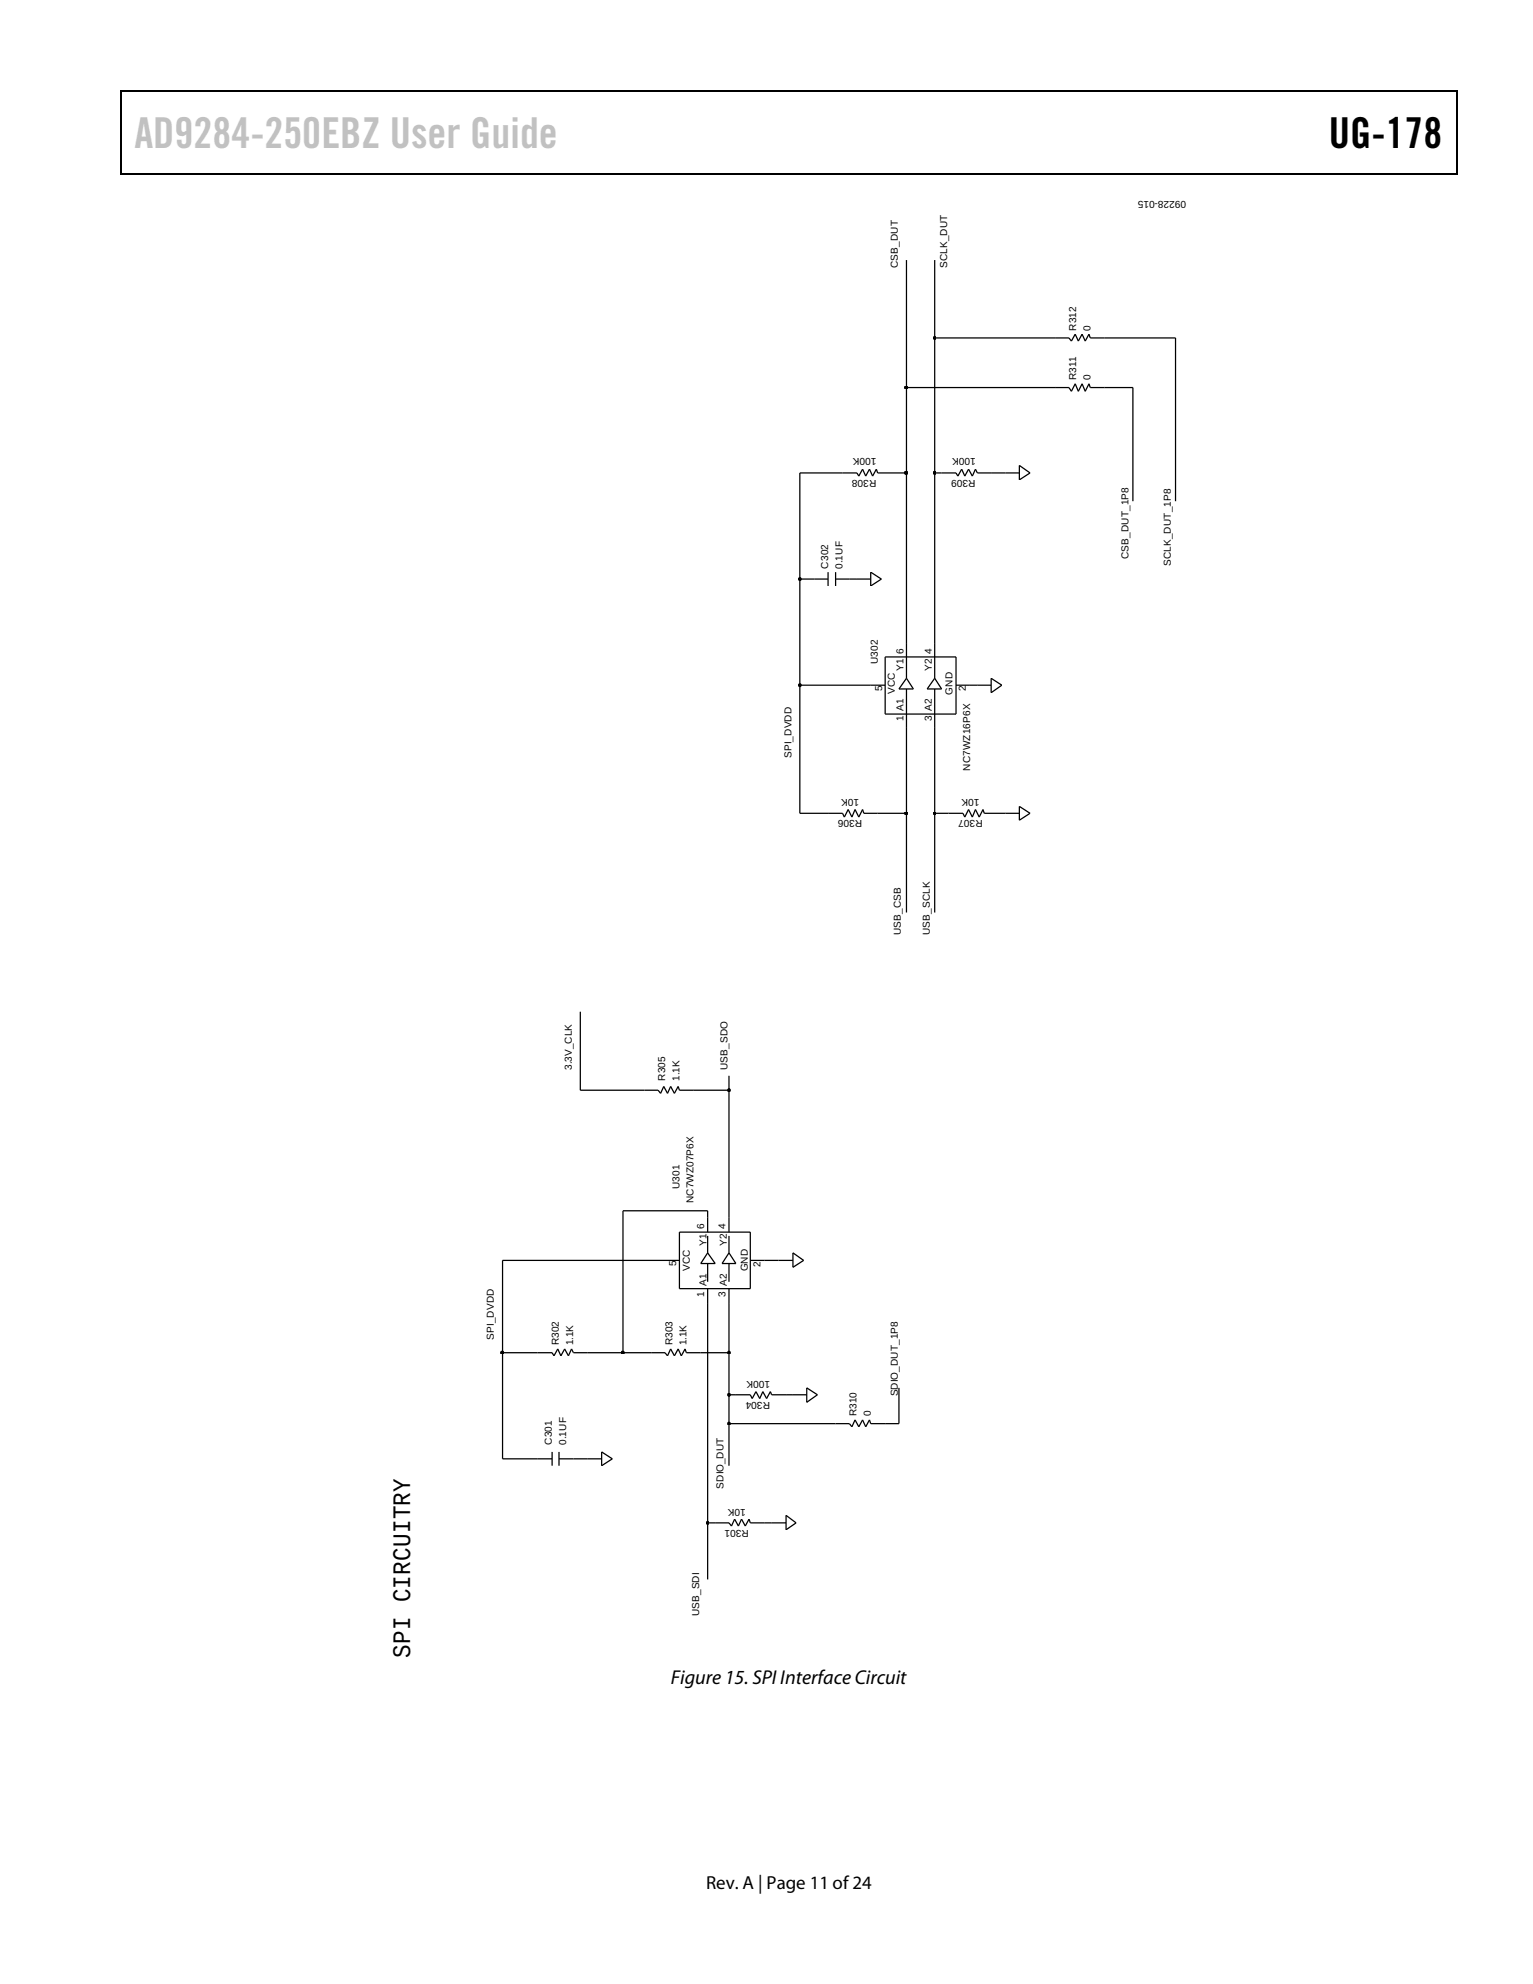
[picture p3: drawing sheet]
<svg xmlns="http://www.w3.org/2000/svg" width="216mm" height="279mm" viewBox="0 0 216 279" stroke-linecap="round" stroke-linejoin="round" font-family="sans-serif">
<path d="M16.9 12.7h.2v1h-.2zM16.9 12.7h.2v.3h-.2zM85.7 12.7h.3v.3h-.3zM205.1 12.7h.3v1h-.3zM205.1 12.7h.3v.3h-.3zM16.9 24.4h.2v.2h-.2zM85.5 24.4h.2v.2h-.2zM205.1 24.4h.3v.2h-.3z" fill="#000"/>
<path d="M17 13.7v10.7M17.1 12.8h68.6M86 12.8h119.1M205.2 13.7v10.7M17.1 24.5h188" fill="none" stroke="#000" stroke-width=".25"/>
<g fill="none" stroke="#000" stroke-width=".18">
<path d="M127.7 36.6v18zM131.6 36.6v11zM127.7 54.6v12zM127.7 54.6h20.9zM131.6 47.6v19zM131.6 47.6h17zM148.6 47.6h1.9zM148.6 54.6h1.9zM150.5 47.6l.4 .4zM150.5 54.6l.4 .5zM151.4 47.1l-.5 .9zM151.4 47.1l.5 .9z"/>
<path d="M151.4 54l-.5 1.1zM151.4 54l.5 1.1zM152.4 47.1l-.5 .9zM152.4 47.1l.4 .9zM152.4 54l-.5 1.1zM152.4 54l.4 1.1zM153.4 47.1l-.6 .9zM153.4 47.1l.1 .5zM153.4 54l-.6 1.1zM153.4 54l.1 .6zM153.5 47.6h2.1zM153.5 54.6h2.1z"/>
<path d="M155.6 54.6h4zM155.6 47.6h10zM159.6 54.6v16zM165.6 47.6v23zM112.6 66.6v14.9zM112.6 66.6h6.1zM118.7 66.6h2zM120.7 66.6l.3 .4zM121.5 66.1l-.5 .9zM121.5 66.1l.4 .9zM122.5 66.1l-.6 .9zM122.5 66.1l.4 .9z"/>
<path d="M123.4 66.1l-.5 .9zM123.4 66.1l.2 .5zM123.6 66.6h2zM125.6 66.6h2.1zM127.7 66.6v24zM131.6 66.6h1zM131.6 66.6v24zM132.6 66.6h2zM134.6 66.6l.3 .4zM135.4 66.1l-.5 .9zM135.4 66.1l.5 .9zM136.4 66.1l-.5 .9z"/>
<path d="M136.4 66.1l.5 .9zM137.4 66.1l-.5 .9zM137.4 66.1l.2 .5zM137.6 66.6h2zM139.6 66.6h2zM141.6 66.6h2zM143.6 65.5l1.5 1.1zM143.6 67.6l1.5-1zM143.6 65.5v2.1zM112.6 96.5v18zM112.6 81.5v15zM112.6 96.5h10z"/>
<path d="M112.6 81.5h2.1zM114.7 81.5h1.9zM116.6 80.6v1.9zM117.7 81.5h1.9zM117.7 80.6v1.9zM119.6 81.5h1.1zM120.7 81.5h1.9zM122.6 80.6l1.5 .9zM122.6 82.5l1.5-1zM122.6 80.6v1.9zM122.6 96.5h2.1zM124.7 92.5h9.9z"/>
<path d="M124.7 92.5v8.1zM126.6 97h2zM127.7 90.6v1.9zM127.7 92.5v3zM127.7 95.5l-1.1 1.5zM127.7 95.5l.9 1.5zM127.7 97v3.6zM130.6 97h2zM131.6 90.6v1.9zM131.6 97v3.6zM131.6 95.5l1 1.5zM131.6 95.5l-1 1.5z"/>
<path d="M131.6 92.5v3zM134.6 96.5h2zM134.6 92.5v8.1zM136.6 96.5h1zM137.6 96.5h2zM139.6 95.5l1.5 1zM139.6 97.6l1.5-1.1zM139.6 95.5v2.1zM112.6 114.5h4zM116.6 114.5h2.1zM118.7 114.5l.2 .6zM119.4 114l-.5 1.1z"/>
<path d="M119.4 114l.6 1.1zM120.4 114l-.4 1.1zM120.4 114l.6 1.1zM121.5 114l-.5 1.1zM121.5 114l.2 .5zM121.7 114.5h1.9zM123.6 114.5h4.1zM124.7 100.6h9.9zM127.7 102.5v12zM127.7 114.5v14zM127.7 100.6v1.9zM131.6 102.5v12z"/>
<path d="M131.6 114.5h2zM131.6 114.5v14zM131.6 100.6v1.9zM133.6 114.5h2zM135.6 114.5l.3 .6zM136.4 114l-.5 1.1zM136.4 114l.5 1.1zM137.4 114l-.5 1.1zM137.4 114l.5 1.1zM138.4 114l-.5 1.1zM138.4 114l.2 .5zM138.6 114.5h2z"/>
<path d="M140.6 114.5h1zM141.6 114.5h2zM143.6 113.6l1.5 .9zM143.6 115.5l1.5-1zM143.6 113.6v1.9zM81.7 142.5v11zM81.7 153.5h9zM90.7 153.5h2zM92.7 153.5l.3 .5zM93.5 153l-.5 1zM93.5 153l.5 1zM94.5 153l-.5 1z"/>
<path d="M94.5 153l.5 1zM95.5 153l-.5 1zM95.5 153l.2 .5zM95.7 153.5h2zM97.7 153.5h5zM102.7 151.5v2zM102.7 153.5v18zM70.8 177.5v13zM70.8 177.5h22.9zM87.7 170.5v20zM87.7 170.5h12zM93.7 177.5h2z"/>
<path d="M95.7 173.5v8zM95.7 173.5h10zM98.7 177.9h2zM99.7 170.5v1zM99.7 171.5v2zM99.7 177.9v2.6zM99.7 176.4l1 1.5zM99.7 176.4l-1 1.5zM99.7 174v2.4zM101.7 177.9h1.9zM102.7 171.5v2zM102.7 176.4l-1 1.5z"/>
<path d="M102.7 176.4l.9 1.5zM102.7 174v2.4zM102.7 177.9v2.6zM105.7 177.5h2zM105.7 173.5v8zM107.7 177.5h1.9zM109.6 177.5h2.1zM111.7 176.4l1.5 1.1zM111.7 178.5l1.5-1zM111.7 176.4v2.1zM70.8 190.5v14.9zM70.8 190.5h4.9z"/>
<path d="M75.7 190.5h2.1zM77.8 190.5l.2 .4zM78.6 190l-.6 .9zM78.6 190l.4 .9zM79.5 190l-.5 .9zM79.5 190l.6 .9zM80.5 190l-.4 .9zM80.5 190l.3 .5zM80.8 190.5h1.9zM82.7 190.5h5zM87.7 190.5h4zM91.7 190.5h2z"/>
<path d="M93.7 190.5l.3 .4zM94.5 190l-.5 .9zM94.5 190l.5 .9zM95.5 190l-.5 .9zM95.5 190l.5 .9zM95.7 181.5h10zM96.5 190l-.5 .9zM96.5 190l.2 .5zM96.7 190.5h2zM98.7 190.5h4zM99.7 183.5v31zM99.7 181.5v2z"/>
<path d="M102.7 196.4v4.1zM102.7 190.5v5.9zM102.7 196.4h.9zM102.7 183.5v7zM102.7 181.5v2zM103.6 196.4h2.1zM105.7 196.4l.2 .6zM106.5 196l-.6 1zM106.5 196l.5 1zM107.4 196l-.4 1zM107.4 196l.6 1zM108.5 196l-.5 1z"/>
<path d="M108.5 196l.2 .4zM108.7 196.4h2zM110.7 196.4h1zM111.7 196.4h1.9zM113.6 195.4l1.5 1zM113.6 197.5l1.5-1.1zM113.6 195.4v2.1zM120.4 200l-.4 .9zM120.4 200l.6 .9zM121.5 200l-.5 .9zM121.5 200l.4 .9zM122.5 200l-.6 .9z"/>
<path d="M122.5 200l.1 .5zM126.6 195.4v5.1zM70.8 205.4h4.9zM75.7 205.4h2.1zM77.8 204.5v1.9zM78.7 205.4h2.1zM78.7 204.5v1.9zM80.8 205.4h1.9zM82.7 205.4h2zM84.7 204.5l1.5 .9zM84.7 206.4l1.5-1zM84.7 204.5v1.9z"/>
<path d="M99.7 214.5v7.9zM99.7 214.5h1zM100.7 214.5h2zM102.7 200.5h15zM102.7 200.5v5.9zM102.7 214.5l.3 .4zM103.5 213.9l-.5 1zM103.5 213.9l.5 1zM104.4 213.9l-.4 1zM104.4 213.9l.6 1zM105.5 213.9l-.5 1zM105.5 213.9l.2 .6z"/>
<path d="M105.7 214.5h2zM107.7 214.5h1zM108.7 214.5h2zM110.7 213.4l1.4 1.1zM110.7 215.4l1.4-.9zM110.7 213.4v2zM117.7 200.5h1.9zM119.6 200.5l.4 .4zM122.6 200.5h2.1zM124.7 200.5h1.9z"/>
</g>
<g fill="#000" stroke="#000" stroke-width=".18">
<path d="M127.5 54.4h.2l.1 .2-.1 .2h-.2l-.1-.2zM131.6 47.4h.1l.1 .2-.1 .2h-.1l-.1-.2zM127.5 66.4h.3v.2l-.1 .2h-.2l-.1-.2zM131.5 66.4h.3v.2l-.1 .2h-.1l-.1-.2zM112.6 81.4h.1l.1 .1-.1 .2h-.1l-.1-.2zM112.6 96.3h.1l.1 .2-.1 .2h-.1l-.1-.2zM127.5 114.4h.2l.1 .1-.1 .2h-.2l-.1-.2zM131.6 114.4h.1l.1 .1-.1 .2h-.1l-.1-.2zM102.6 153.4h.2v.1v.2h-.2l-.1-.2zM70.6 190.3h.2l.2 .2-.2 .2h-.2l-.1-.2zM87.6 190.3h.2l.1 .2-.1 .2h-.2l-.1-.2zM102.6 196.2h.2v.2v.2h-.2l-.1-.2z"/>
<path d="M102.6 190.3h.2v.2v.2h-.2l-.1-.2zM99.6 214.3h.1l.1 .2-.1 .1h-.1l-.1-.1zM102.6 200.3h.2v.2v.2h-.2l-.1-.2z"/>
</g>
<text font-size="6" fill="#c1c1c1" x="18.9" y="20.9">AD9284-250EBZ User Guide</text>
<text font-size="6" x="187.2" y="20.9">UG-178</text>
<text font-size="3.6" x="57.8" y="233.4" transform="rotate(-90 57.8 233.4)">SPI CIRCUITRY</text>
<text font-size="2.8" x="94.5" y="237.2">Figure 15. SPI Interface Circuit</text>
<text font-size="2.7" x="99.4" y="266">Rev. A | Page 11 of 24</text>
<g font-size="1.4">
<text x="167" y="28.3" transform="rotate(180 167 28.3)">09228-015</text>
<text x="126.4" y="37.8" transform="rotate(-90 126.4 37.8)">CSB_DUT</text>
<text x="133.4" y="37.8" transform="rotate(-90 133.4 37.8)">SCLK_DUT</text>
<text x="151.6" y="46.6" transform="rotate(-90 151.6 46.6)">R312</text>
<text x="153.6" y="46.6" transform="rotate(-90 153.6 46.6)">0</text>
<text x="151.6" y="53.6" transform="rotate(-90 151.6 53.6)">R311</text>
<text x="153.6" y="53.6" transform="rotate(-90 153.6 53.6)">0</text>
<text x="123.4" y="64.6" transform="rotate(180 123.4 64.6)">100K</text>
<text x="137.4" y="64.6" transform="rotate(180 137.4 64.6)">100K</text>
<text x="123.4" y="67.6" transform="rotate(180 123.4 67.6)">R308</text>
<text x="137.4" y="67.6" transform="rotate(180 137.4 67.6)">R309</text>
<text x="116.6" y="80.1" transform="rotate(-90 116.6 80.1)">C302</text>
<text x="118.6" y="80.1" transform="rotate(-90 118.6 80.1)">0.1UF</text>
<text x="158.9" y="78.8" transform="rotate(-90 158.9 78.8)">CSB_DUT_1P8</text>
<text x="164.9" y="79.8" transform="rotate(-90 164.9 79.8)">SCLK_DUT_1P8</text>
<text x="123.6" y="93.5" transform="rotate(-90 123.6 93.5)">U302</text>
<text x="127.2" y="92.1" transform="rotate(-90 127.2 92.1)">6</text>
<text x="127.2" y="94.5" transform="rotate(-90 127.2 94.5)">Y1</text>
<text x="131.2" y="92.1" transform="rotate(-90 131.2 92.1)">4</text>
<text x="131.2" y="94.5" transform="rotate(-90 131.2 94.5)">Y2</text>
<text x="124.2" y="97.4" transform="rotate(-90 124.2 97.4)">5</text>
<text x="126" y="97.7" transform="rotate(-90 126 97.7)">VCC</text>
<text x="127.2" y="101.6" transform="rotate(-90 127.2 101.6)">1</text>
<text x="127.2" y="100.1" transform="rotate(-90 127.2 100.1)">A1</text>
<text x="131.2" y="101.6" transform="rotate(-90 131.2 101.6)">3</text>
<text x="131.2" y="100.1" transform="rotate(-90 131.2 100.1)">A2</text>
<text x="134.2" y="97.8" transform="rotate(-90 134.2 97.8)">GND</text>
<text x="136" y="97.4" transform="rotate(-90 136 97.4)">2</text>
<text x="111.5" y="106.7" transform="rotate(-90 111.5 106.7)">SPI_DVDD</text>
<text x="121" y="112.5" transform="rotate(180 121 112.5)">10K</text>
<text x="136.6" y="108.5" transform="rotate(-90 136.6 108.5)">NC7WZ16P6X</text>
<text x="138" y="112.5" transform="rotate(180 138 112.5)">10K</text>
<text x="121.4" y="115.5" transform="rotate(180 121.4 115.5)">R306</text>
<text x="138.4" y="115.5" transform="rotate(180 138.4 115.5)">R307</text>
<text x="126.9" y="131.7" transform="rotate(-90 126.9 131.7)">USB_CSB</text>
<text x="130.9" y="131.7" transform="rotate(-90 130.9 131.7)">USB_SCLK</text>
<text x="80.5" y="150.7" transform="rotate(-90 80.5 150.7)">3.3V_CLK</text>
<text x="93.7" y="152.2" transform="rotate(-90 93.7 152.2)">R305</text>
<text x="95.7" y="152.2" transform="rotate(-90 95.7 152.2)">1.1K</text>
<text x="102.5" y="150.7" transform="rotate(-90 102.5 150.7)">USB_SDO</text>
<text x="95.7" y="167.5" transform="rotate(-90 95.7 167.5)">U301</text>
<text x="97.7" y="169.5" transform="rotate(-90 97.7 169.5)">NC7WZ07P6X</text>
<text x="99.2" y="173.1" transform="rotate(-90 99.2 173.1)">6</text>
<text x="102.2" y="173.1" transform="rotate(-90 102.2 173.1)">4</text>
<text x="95.2" y="178.3" transform="rotate(-90 95.2 178.3)">5</text>
<text x="97.2" y="179" transform="rotate(-90 97.2 179)">VCC</text>
<text x="99.5" y="175.5" transform="rotate(-90 99.5 175.5)">Y1</text>
<text x="102.4" y="175.5" transform="rotate(-90 102.4 175.5)">Y2</text>
<text x="105.3" y="179" transform="rotate(-90 105.3 179)">GND</text>
<text x="107.1" y="178.5" transform="rotate(-90 107.1 178.5)">2</text>
<text x="99.2" y="182.6" transform="rotate(-90 99.2 182.6)">1</text>
<text x="99.5" y="181.1" transform="rotate(-90 99.5 181.1)">A1</text>
<text x="102.2" y="182.6" transform="rotate(-90 102.2 182.6)">3</text>
<text x="102.4" y="181.1" transform="rotate(-90 102.4 181.1)">A2</text>
<text x="69.5" y="188.7" transform="rotate(-90 69.5 188.7)">SPI_DVDD</text>
<text x="78.7" y="189.5" transform="rotate(-90 78.7 189.5)">R302</text>
<text x="80.7" y="189.5" transform="rotate(-90 80.7 189.5)">1.1K</text>
<text x="94.7" y="189.5" transform="rotate(-90 94.7 189.5)">R303</text>
<text x="96.7" y="189.5" transform="rotate(-90 96.7 189.5)">1.1K</text>
<text x="108.5" y="197.5" transform="rotate(180 108.5 197.5)">R304</text>
<text x="108.5" y="194.5" transform="rotate(180 108.5 194.5)">100K</text>
<text x="126.4" y="196.7" transform="rotate(-90 126.4 196.7)">SDIO_DUT_1P8</text>
<text x="77.7" y="203.5" transform="rotate(-90 77.7 203.5)">C301</text>
<text x="79.7" y="203.5" transform="rotate(-90 79.7 203.5)">0.1UF</text>
<text x="120.6" y="199.5" transform="rotate(-90 120.6 199.5)">R310</text>
<text x="122.6" y="199.5" transform="rotate(-90 122.6 199.5)">0</text>
<text x="101.9" y="209.6" transform="rotate(-90 101.9 209.6)">SDIO_DUT</text>
<text x="105" y="212.4" transform="rotate(180 105 212.4)">10K</text>
<text x="105.5" y="215.4" transform="rotate(180 105.5 215.4)">R301</text>
<text x="98.5" y="227.6" transform="rotate(-90 98.5 227.6)">USB_SDI</text>
</g>
</svg>
